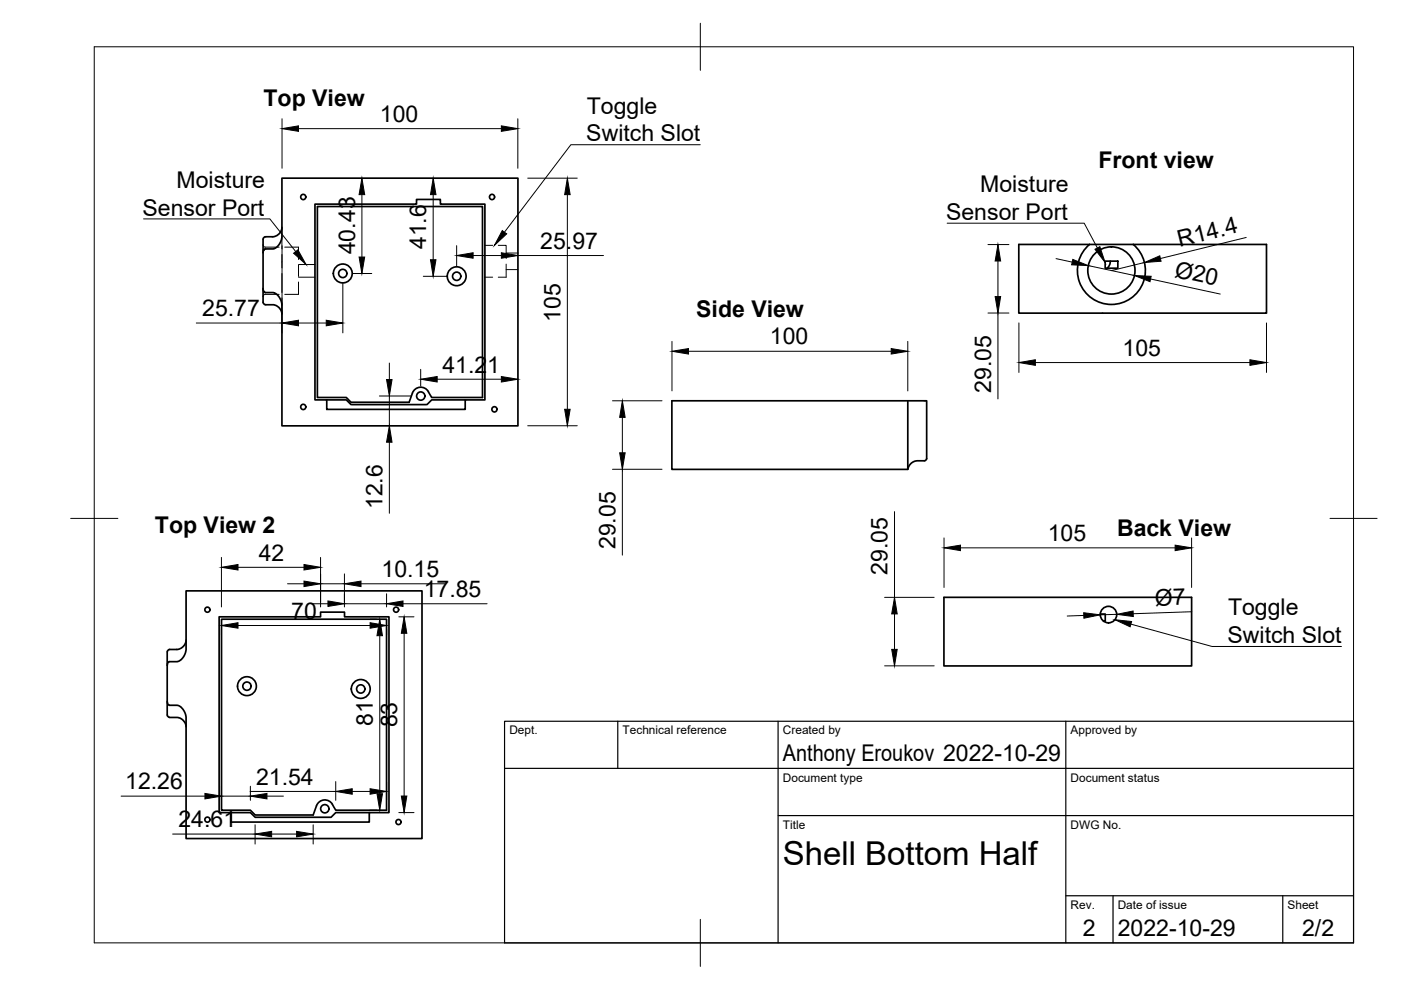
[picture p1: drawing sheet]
<svg xmlns="http://www.w3.org/2000/svg" width="297mm" height="210mm" viewBox="0 0 297 210" stroke-linecap="round" stroke-linejoin="round" font-family="sans-serif">
<!-- layer: Hidden -->
<g fill="none" stroke="#000" stroke-width=".21">
<path d="M55.8 51.9l.1 .3 .3 .2h3M59.8 54v2.8M59.8 58v4M59.8 50.1v2.7M60.4 52.4h2.9v2.6M63.3 56.2v2.4M63.3 59.8v2.6h-2.9M63.3 58.8h3.5M63.3 56.1h3.5M102.8 52h1.7M102.8 58.8h1.7M105.6 52h1.7v2.8"/>
<path d="M107.3 56v2.8h-1.7M107.3 53.7h2.5M107.3 57.2h2.5M59.2 62.4h-3l-.4 .2v.3M59.8 63.2v1.6"/>
</g>
<!-- layer: Visible -->
<g fill="none" stroke="#000" stroke-width=".36">
<path d="M55.8 50.7v10.5M55.8 53.6l.1-.5 .2-.3h1.8l.7-.3 .6-.8 .5-.9 .1-13h50v52.5h-50v-25.9l-.5-1.2-.7-.9-.7-.3h-1.7l-.3-.3-.1-.5M59.8 48.2l-.3 1-.8 .7-.7 .3h-1.7l-.3 .1-.2 .4M66.8 43.3h21.5v-1h5.1v1h9.4v41.5h-4.2v2h-29.3v-2h-2.5zM231 51.8a7.2 7.2 0 0 0-.6 10.5 7.2 7.2 0 0 0 10.5 0 7.2 7.2 0 0 0-.6-10.5M231 51.8h9.3M231 51.8h-15v14.6h52.5v-14.6h-28.2M234.3 55.4h2.7v1.5h-2.7zM235.4 55.4a1.75 1.75 0 0 1-.7 1.5M55.8 61.2v2.9M55.8 64.1l.2 .4 2 .1 .8 .3 .7 .8 .3 .9M69.3 84.8h4.1l1 1h16.1l1-1h7.1"/>
<path d="M90.8 83a1.87 1.87 0 0 0-1.8-.9 1.87 1.87 0 0 0-1.6 1.2l-.7 2h-12.3l-1-1h-6.1v-40.5h35v40.5h-10.8l-.7-1.2M192.5 85v14.5h-50v-14.5h54v10.8a2.4 2.4 0 0 1-.3 1.8l-1.8 .1-.9 .3-.7 .7-.3 .8M35.5 138.2v10.9l.4 .4h1.7l.6 .3 .9 1.1 .4 1.1v25.8h50v-52.5h-50l-.2 13-.4 .9-.7 .8-.6 .3h-1.8l-.3 .3v.5M36 137.7l-.5 .2v.3M39.5 135.7l-.3 1-.8 .7-.7 .3h-1.7M46.5 130.8h21.5v-1h5v1h9.5v41.5h-4.2v2h-29.3v-2h-2.5zM200.1 126.7h52.5v14.5h-52.5zM233.3 130.2h1v1.5h-.4M35.5 148.7v1.6a2.1 2.1 0 0 0 .2 1.7l.3 .1M36 152.1h1.7l.8 .3 .7 .8 .3 .9M49 172.3h4.1l1 1h16.1l1-1h7.1M70.5 170.5a1.87 1.87 0 0 0-1.8-.9 1.87 1.87 0 0 0-1.6 1.3l-.7 1.9h-12.3l-1-1h-6.1v-40.5h35v40.5h-10.8l-.7-1.2"/>
<circle cx="64.3" cy="41.8" r=".55"/>
<circle cx="72.7" cy="58" r=".88"/>
<circle cx="72.7" cy="58" r="2"/>
<circle cx="96.8" cy="58.6" r=".88"/>
<circle cx="96.8" cy="58.6" r="2"/>
<circle cx="104.3" cy="41.8" r=".55"/>
<circle cx="235.6" cy="57.3" r="5"/>
<circle cx="64.3" cy="86.3" r=".55"/>
<circle cx="89.2" cy="84" r=".88"/>
<circle cx="104.8" cy="86.8" r=".55"/>
<circle cx="44" cy="129.3" r=".54"/>
<circle cx="84" cy="129.3" r=".54"/>
<circle cx="235" cy="130.3" r="1.75"/>
<circle cx="52.4" cy="145.5" r=".88"/>
<circle cx="52.4" cy="145.5" r="2"/>
<circle cx="76.5" cy="146.1" r=".88"/>
<circle cx="76.5" cy="146.1" r="2"/>
<circle cx="44" cy="173.8" r=".54"/>
<circle cx="68.9" cy="171.5" r=".88"/>
<circle cx="84.5" cy="174.3" r=".54"/>
</g>
<!-- layer: TITLEBLOCK -->
<path d="M107 152.9h180v47h-180zM131 152.9v10M165 152.9v47M226 152.9v47M107 162.9h180M165 172.9h122M226 189.9h61M236 189.9v10M272 189.9v10" fill="none" stroke="#000" stroke-width=".25"/>
<!-- layer: BORDER -->
<path d="M20 9.9h267v190h-267zM148.5 4.9v10M15 109.9h10M282 109.9h10M148.5 194.9v10" fill="none" stroke="#000" stroke-width=".21"/>
<!-- layer: FD_Dimensions -->
<g fill="none" stroke="#000" stroke-width=".21">
<path d="M59.8 25.2v10.5M63.3 27.3h43M109.8 25.2v10.5M111.9 37.8h10.5M59.8 52.1v18.5M74.8 58h4M76.7 41.3v13.2M89.7 58.6h5M91.8 41.3v13.8M96.8 52.1v4.4M100.3 54.2h6M109.8 54.2h18.2"/>
<path d="M120.3 41.3v45.5M209.5 51.9h4.4M211.6 55.3v7.6M223.9 54.8l3.4 .8M230.8 56.3l9.7 2.1M242.6 55.7l-7 1.7M243.9 59.2l14.8 3.1M264.2 50.3l-18.2 4.5M41.6 68.5h18.2M63.3 68.5h5.9M72.7 60.1v10.5M82.5 77v3.5"/>
<path d="M89.2 78.3v3.6M142.5 72.4v10.5M146 74.5h43M192.5 72.4v10.5M209.5 66.4h4.4M211.6 66.4v18.2M216 68.5v10.5M219.5 76.9h45.5M268.5 68.5v10.5M80.4 84h6.7M82.5 84v6.3M82.5 93.8v15"/>
<path d="M92.7 80.4h13.6M111.9 90.3h10.5M129.9 85h10.5M129.9 99.5h10.5M132 88.5v7.5M132 99.5v18.2M46.9 118.2v10.5M68 118.2v10.5M189.7 108.5v18.2M200.2 114.1v10.5M203.6 116.2h45.6M252.6 114.1v10.5"/>
<path d="M46.9 133.4v1.3M50.5 120.3h14M50.5 132.6h28M61 123.8h3.5M66 128h3.5M68 123.8h5M73 121.7v7M73 128h9M76.5 123.8h17.8M78.4 131.3h1.5M80.5 134.8v33.5M82 125.9v2.8"/>
<path d="M82 133.4v1.3M84.6 130.8h3.2M85.4 128h17.9M85.7 134.3v34.5M187.6 126.7h10.5M189.7 130.2v7.5M229.8 130.5l-3.5 .1M236.8 130.3l-3.5 .1M252.7 129.7l-12.4 .4M187.6 141.2h10.5M25.7 168.8h17.8M36.6 176.8h17.5"/>
<path d="M46.9 166.7v3M46.9 168.8h6.2M53 167.8h18.2M53.1 166.7v3M54.1 174.9v4.1M56.6 168.8h3.5M57.6 176.8h5.3M66.4 174.9v4.1M71.2 165.7v4M74.7 167.8h3.8M78.4 171.8h1.5M82 165.7v4"/>
<path d="M84.6 172.3h3.2"/>
</g>
<g fill="#000" stroke="#000" stroke-width=".21">
<path d="M59.8 27.3l3.5-.6v1.1zM106.3 26.7l3.5 .6-3.5 .5zM76.1 54.5h1.2l-.6 3.5zM76.7 37.8l.6 3.5h-1.2zM91.3 55.1h1.1l-.6 3.5zM91.8 37.8l.6 3.5h-1.1zM96.8 54.2l3.5-.6v1.2zM106.3 53.6l3.5 .6-3.5 .6zM120.3 37.8l.6 3.5h-1.2zM211.6 51.9l.6 3.4h-1.2zM227.5 55l3.3 1.3-3.6-.2zM240.5 58.4l3.6 .2-.3 1.1z"/>
<path d="M242.6 55.7l3.3-1.5 .3 1.2zM59.8 68.5l3.5-.6v1.2zM69.2 67.9l3.5 .6-3.5 .6zM89.2 80.4l3.5-.6v1.2zM106.3 79.8l3.5 .6-3.5 .6zM142.5 74.5l3.5-.6v1.2zM189 73.9l3.5 .6-3.5 .6zM211 62.9h1.2l-.6 3.5zM216 76.9l3.5-.6v1.2zM265 76.3l3.5 .6-3.5 .6zM82 80.5h1.1l-.6 3.5zM82.5 90.3l.6 3.5h-1.1z"/>
<path d="M119.7 86.8h1.2l-.6 3.5zM132 85l.5 3.5h-1.1zM131.4 96h1.1l-.5 3.5zM46.9 120.3l3.6-.6v1.2zM64.5 119.7l3.5 .6-3.5 .6zM200.2 116.2l3.4-.6v1.1zM249.2 115.6l3.4 .6-3.4 .5zM46.9 132.6l3.6-.6v1.2zM64.5 123.2l3.5 .6-3.5 .6zM69.5 127.4l3.5 .6-3.5 .6zM73 123.8l3.5-.6v1.2zM78.5 132l3.5 .6-3.5 .6z"/>
<path d="M80.5 131.3l.6 3.5h-1.2zM85.7 130.8l.6 3.5h-1.2zM82 128l3.4-.6v1.2zM189.1 137.7h1.1l-.5 3.5zM189.7 126.7l.5 3.5h-1.1zM229.8 129.9l3.5 .5-3.5 .7zM236.8 130.3l3.4-.7 .1 1.1zM43.5 168.2l3.4 .6-3.4 .6zM53.1 168.8l3.5-.6v1.2zM54.1 176.8l3.5-.5v1.1zM62.9 176.3l3.5 .5-3.5 .6zM71.2 167.8l3.5-.6v1.2z"/>
<path d="M78.5 167.2l3.5 .6-3.5 .6zM79.9 168.3h1.2l-.6 3.5zM85.1 168.8h1.2l-.6 3.5z"/>
</g>
<!-- layer: Leaders -->
<path d="M62.3 53.7l.9-.7 1.7 3.1zM106.5 48.9l.9 .7-2.6 2.4zM232.2 52.8l1-.5 1.1 3.4zM236.4 131.4l3.5 .4-.3 1.1z" fill="#000" stroke="#000" stroke-width=".21"/>
<path d="M148.5 30.7h-27.5l-14 18.5M30.4 46.4h26.8l5.5 6.9M200.8 47.3h29.1l2.8 5.3M239.8 132.3l17.2 4.8h27.4" fill="none" stroke="#000" stroke-width=".21"/>
<text font-size="7" x="166" y="183.4">Shell Bottom Half</text>
<g font-size="4.9">
<text x="55.9" y="22.5">Top View</text>
<text x="80.6" y="25.8">100</text>
<text x="124.3" y="30">Switch Slot</text>
<text x="124.4" y="24.1">Toggle</text>
<text x="232.9" y="35.6">Front view</text>
<text x="37.4" y="39.8">Moisture</text>
<text x="207.8" y="40.7">Moisture</text>
<text x="30.2" y="45.7">Sensor Port</text>
<text x="200.6" y="46.6">Sensor Port</text>
<text x="75.3" y="53.9" transform="rotate(-90 75.3 53.9)">40.43</text>
<text x="90.4" y="52.8" transform="rotate(-90 90.4 52.8)">41.6</text>
<text x="114.6" y="52.7">25.97</text>
<text x="250.1" y="52.4" transform="rotate(-14 250.1 52.4)">R14.4</text>
<text x="248.9" y="58.6" transform="rotate(12 248.9 58.6)">Ø20</text>
<text x="42.9" y="67">25.77</text>
<text x="118.8" y="68.3" transform="rotate(-90 118.8 68.3)">105</text>
<text x="147.6" y="67.1">Side View</text>
<text x="163.2" y="73">100</text>
<text x="238" y="75.4">105</text>
<text x="93.8" y="79">41.21</text>
<text x="210.1" y="83.3" transform="rotate(-90 210.1 83.3)">29.05</text>
<text x="81.1" y="108" transform="rotate(-90 81.1 108)">12.6</text>
<text x="32.9" y="113.1">Top View 2</text>
<text x="236.8" y="113.7">Back View</text>
<text x="54.8" y="118.9">42</text>
<text x="130.5" y="116.5" transform="rotate(-90 130.5 116.5)">29.05</text>
<text x="222.1" y="114.7">105</text>
<text x="80.9" y="122.3">10.15</text>
<text x="188.2" y="121.9" transform="rotate(-90 188.2 121.9)">29.05</text>
<text x="61.7" y="131.2">70</text>
<text x="89.8" y="126.5">17.85</text>
<text x="244.9" y="128.4" transform="rotate(-2 244.9 128.4)">Ø7</text>
<text x="260.4" y="130.5">Toggle</text>
<text x="260.3" y="136.4">Switch Slot</text>
<text x="79.1" y="153.9" transform="rotate(-90 79.1 153.9)">81</text>
<text x="84.2" y="154.2" transform="rotate(-90 84.2 154.2)">83</text>
<text x="166" y="161.4">Anthony Eroukov 2022-10-29</text>
<text x="26.5" y="167.3">12.26</text>
<text x="54.3" y="166.3">21.54</text>
<text x="37.8" y="175.4">24.61</text>
<text x="229.6" y="198.6">2</text>
<text x="237" y="198.4">2022-10-29</text>
<text x="276.1" y="198.6">2/2</text>
</g>
<g font-size="2.5">
<text x="108" y="155.7">Dept.</text>
<text x="132" y="155.7">Technical reference</text>
<text x="166" y="155.7">Created by</text>
<text x="227" y="155.7">Approved by</text>
<text x="166" y="165.7">Document type</text>
<text x="227" y="165.7">Document status</text>
<text x="166" y="175.7">Title</text>
<text x="227" y="175.7">DWG No.</text>
<text x="227" y="192.7">Rev.</text>
<text x="237" y="192.7">Date of issue</text>
<text x="273" y="192.7">Sheet</text>
</g>
</svg>
